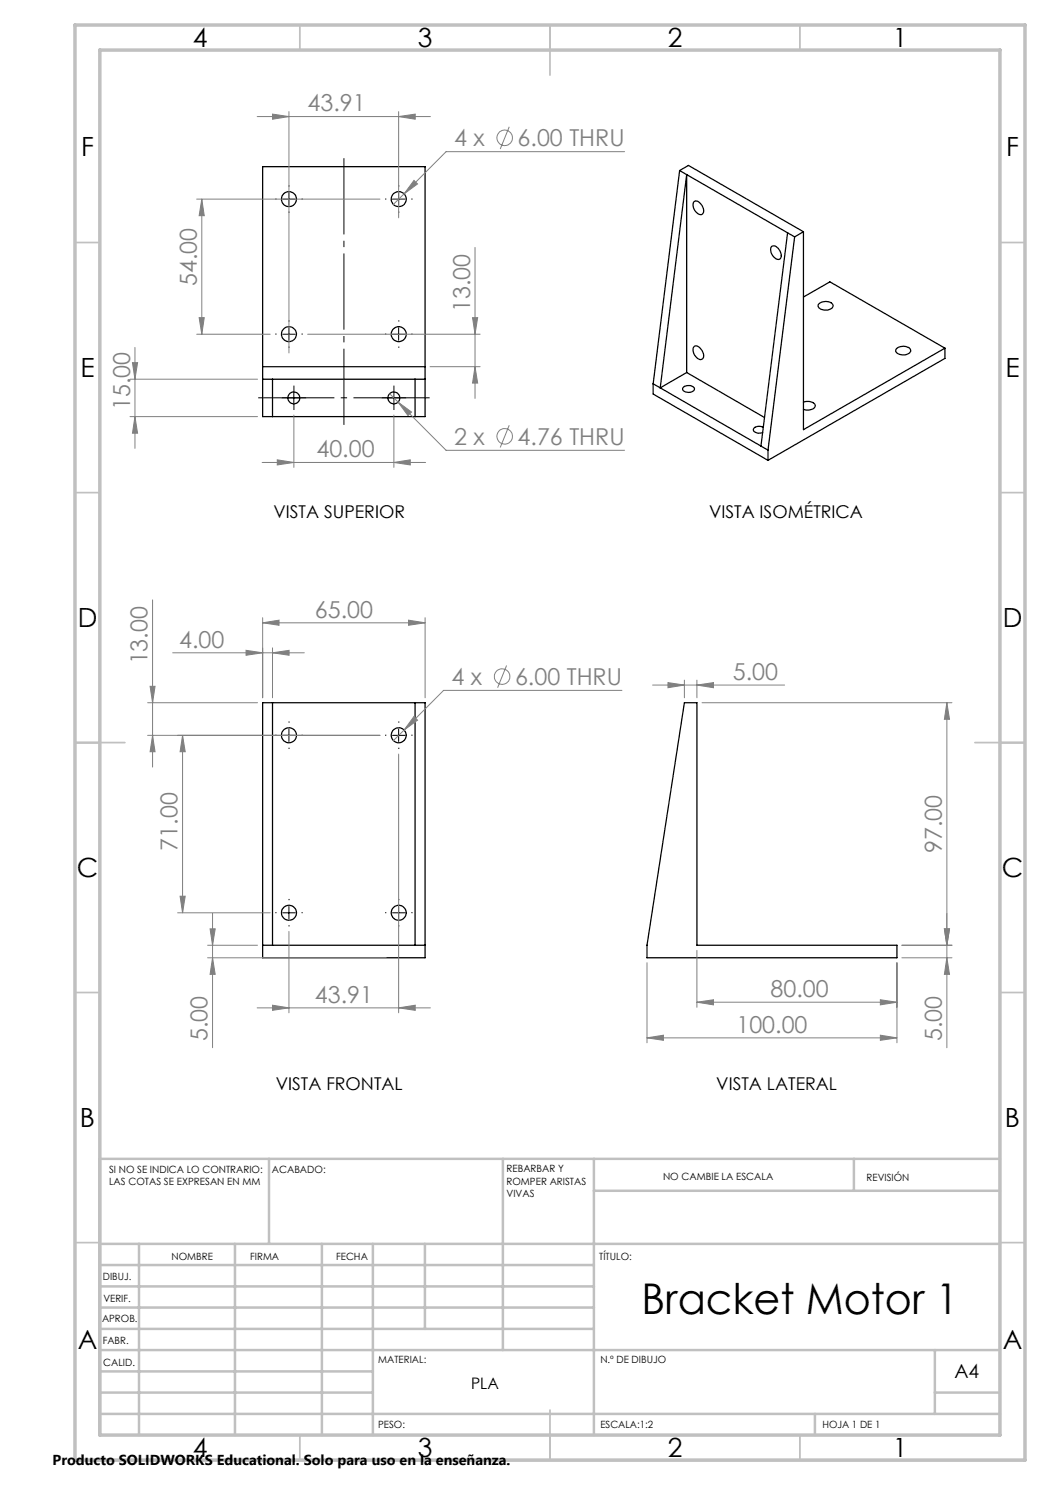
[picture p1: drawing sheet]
<svg xmlns="http://www.w3.org/2000/svg" width="210mm" height="297mm" viewBox="0 0 210 297" stroke-linecap="round" stroke-linejoin="round" font-family="sans-serif">
<g fill="none" stroke="#000" stroke-width=".25">
<path d="M52.5 33.3h32.5v50h-32.5zM135.9 34.1l1.4 .8M135.9 34.1l1.8-1 23 13.3M135.9 34.1l-5.3 42.7M137.3 34.9l20.2 11.7M137.3 34.9v39.6M137.3 34.9l-5.3 42.7M138.8 40.3a1.35 1.35 0 0 1 1.7 1.1 .91 .91 0 0 1-.4 1.5 1.92 1.92 0 0 1-1.3-2.6zM154.3 49.3a1.35 1.35 0 0 1 1.8 1.1 .92 .92 0 0 1-.5 1.5 1.9 1.9 0 0 1-1.3-2.6zM157.5 46.6l-5.3 42.6M157.5 46.6l1.4 .8M158.9 47.4l-5.3 42.6"/>
<path d="M160.7 46.4l-1.8 1M160.7 46.4v39.5l28.3-16.3M160.7 59.4l5.3-3 23 13.2M52.5 75.8h32.5M52.5 73.3h32.5M54.5 75.8v7.5M83 75.8v7.5M130.6 76.8l1.4 .8M130.6 76.8v2l23 13.3M132 77.6l20.2 11.6M136.6 77.5a1.62 1.62 0 0 1 2.3 .1 1.2 1.2 0 0 1-1.9 .7l-.4-.3zM137.3 74.5l15.6 9"/>
<path d="M137.3 74.5l-5.3 3.1M138.8 69.3a1.35 1.35 0 0 1 1.7 1.1 .91 .91 0 0 1-.4 1.5 1.92 1.92 0 0 1-1.3-2.6zM163.8 60.8a1.97 1.97 0 0 1 2.8 .2 1.22 1.22 0 0 1-1.6 1 1.11 1.11 0 0 1-1.3-1.1zM179.3 69.7a1.97 1.97 0 0 1 2.8 .3 .95 .95 0 0 1-1.1 1 1.49 1.49 0 0 1-1.9-.9zM189 69.6v2.1l-35.4 20.4M152.2 89.2l1.4 .8M152.7 85.4a1.39 1.39 0 0 0-2 .6 1.44 1.44 0 0 0 1.8 .5M153.6 90v2.1M160.7 80.4a1.81 1.81 0 0 1 2.4 .7 1.61 1.61 0 0 1-2.3 .8l-.1-.1M52.5 140.5h32.5v51.1h-32.5zM54.5 140.5v48.6M83 140.5v48.6"/>
<path d="M136.9 140.5h2.5v48.6h40v2.5h-50v-2.5zM52.5 189.1h32.5"/>
<circle cx="57.8" cy="39.8" r="1.49"/>
<circle cx="79.7" cy="39.8" r="1.48"/>
<circle cx="57.8" cy="66.8" r="1.51"/>
<circle cx="58.8" cy="79.6" r="1.19"/>
<circle cx="78.8" cy="79.6" r="1.19"/>
<circle cx="79.7" cy="66.8" r="1.5"/>
<circle cx="57.8" cy="147.1" r="1.5"/>
<circle cx="79.7" cy="147.1" r="1.5"/>
<circle cx="57.8" cy="182.6" r="1.51"/>
<circle cx="79.7" cy="182.6" r="1.51"/>
</g>
<g fill="none" stroke="#808080" stroke-width=".2">
<path d="M39.3 39.8h36.7M40.4 39.8v27M40.4 39.8l.5 3.3h-1.1zM51.4 23.3h34.7M54.5 22.8l3.3 .5-3.3 .5zM57.8 22.3v48.3M79.7 23.3l3.3-.5v1zM79.7 22.3v21.3M80.8 38.8l-2.1 2.1M82.8 36.1l.7 .7-2.7 2zM101.8 25.4l-1.8 4.4M124.9 30.3h-35.7l-8.4 8.5"/>
<path d="M95 49.5v30.2M26 75.8h25.5M26.5 72.5h1l-.5 3.3zM27 69.5v20.2M39.3 66.8h14.7M39.8 63.5h1.1l-.5 3.3zM61.5 66.8h34.5M77.9 78.7l1.7 1.7M86 73.3h10M94.5 63.5h1l-.5 3.3zM95 73.3l.5 3.3h-1zM26 83.3h25.5"/>
<path d="M27 83.3l.5 3.3h-1zM52.4 92.5h32.7M55.5 92l3.3 .5-3.3 .5zM58.8 83v10.5M78.8 92.5l3.3-.5v1zM78.8 83v10.5M79.6 80.4l2.7 2-.7 .7zM79.6 80.4l9.6 9.7h35.7M101.8 85.1l-1.8 4.4M30.5 120v33.4M30 137.3h1l-.5 3.2zM34.5 130.6h26.4"/>
<path d="M49.2 130.1l3.3 .5-3.3 .5zM52.5 124.6l3.3-.6v1.1zM52.5 123.5v16.1M52.5 124.6h32.5M54.5 130.6l3.3-.5v1zM54.5 129.6v10M81.7 124l3.3 .6-3.3 .5zM85 123.5v16.1M101.3 133.1l-1.8 4.4M124.4 138.1h-35.7l-7.9 7.9M130.5 137h26.4M133.6 136.5l3.3 .5-3.3 .5z"/>
<path d="M136.9 136v3.6M139.4 137l3.3-.5v1zM139.4 136v3.6M29.5 147.1h46.5M29.5 140.5h22M30.5 147.1l.5 3.3h-1zM36.5 147.1l.5 3.3h-1zM36.5 147.1v35.5M79.7 150.8v51.8M80.8 146l-2.1 2.1M82.8 143.3l.7 .7-2.7 2zM140.4 140.5h50"/>
<path d="M189.4 140.5l.5 3.4h-1zM189.4 140.5v69M36 179.2h1l-.5 3.4zM35.5 182.6h18.5M41.5 191.6h35.8M41.5 189.1h10M42 185.8h1l-.5 3.3zM42.5 191.6l.5 3.3h-1zM42.5 182.7v26.8M57.8 186.3v16.3M129.4 192.5v16.1M139.4 190.1v11.4"/>
<path d="M176.1 200l3.3 .4-3.3 .6zM179.4 192.5v16.1M180.4 191.6h10M188.9 185.8h1l-.5 3.3zM189.4 191.6l.5 3.3h-1zM190.4 189.1h-10M51.4 201.6h34.7M54.5 201l3.3 .6-3.3 .5zM79.7 201.6l3.3-.6v1.1zM129.4 207.6l3.3-.6v1.1zM129.4 207.6h50M139.4 200.4l3.3-.4v1z"/>
<path d="M139.4 200.4h40M176.1 207l3.3 .6-3.3 .5z"/>
<circle cx="100.9" cy="27.6" r="1.55"/>
<circle cx="100.9" cy="87.3" r="1.55"/>
<circle cx="100.4" cy="135.3" r="1.55"/>
</g>
<g fill="none" stroke="#000" stroke-width=".2" stroke-dasharray="15.2 1.3 1.3 1.3" stroke-linecap="butt">
<path d="M55.3 39.8h-.2M57.8 37.3v-.2M60.3 39.8h.3M77.3 39.8h-.3M79.8 37.3v-.2M82.3 39.8h.2M57.8 42.3v.3M79.8 42.3v.3M55.3 66.8h-.2M57.5 79.6h-1.2M57.8 64.3v-.2M57.8 69.3v.3"/>
<path d="M58.8 78.3v-1.2M60 79.6h1.2M60.3 66.8h.3M77.3 66.8h-.3M77.5 79.6h-1.2M78.8 78.3v-1.2M79.8 64.3v-.2M79.8 69.3v.3M80 79.6h1.2M82.3 66.8h.2M58.8 80.8v1.2M78.8 80.8v1.2"/>
<path d="M55.3 147h-.2M57.8 144.5v-.2M57.8 149.5v.3M60.3 147h.3M77.3 147h-.3M79.8 144.5v-.2M79.8 149.5v.3M82.3 147h.2M55.3 182.5h-.2M57.8 180v-.2M57.8 185v.3M60.3 182.5h.3"/>
<path d="M77.3 182.5h-.3M79.8 180v-.2M79.8 185v.3M82.3 182.5h.2"/>
</g>
<path d="M68.8 85.3v-54" fill="none" stroke="#000" stroke-width=".2" stroke-dasharray="15.2 1.3 1.3 1.3" stroke-dashoffset="-.3" stroke-linecap="butt"/>
<path d="M87 79.6h-36.5" fill="none" stroke="#000" stroke-width=".2" stroke-dasharray="15.2 1.3 1.3 1.3" stroke-dashoffset="-1.1" stroke-linecap="butt"/>
<g fill="none" stroke="#000" stroke-width=".2">
<path d="M56.6 39.8h2.5M57.8 38.6v2.5M78.5 39.8h2.5M79.7 38.6v2.5M56.6 66.8h2.5M57.5 79.6h2.5M57.8 65.6v2.5M58.8 78.3v2.5M77.5 79.6h2.5M78.5 66.8h2.5M78.8 78.3v2.5M79.7 65.6v2.5"/>
<path d="M56.6 147.1h2.5M57.8 145.8v2.5M78.5 147.1h2.5M79.7 145.8v2.5M56.6 182.6h2.5M57.8 181.3v2.5M78.5 182.6h2.5M79.7 181.3v2.5"/>
</g>
<g fill="none" stroke="#c0c0c0" stroke-width=".35">
<path d="M60 5v5M110 5v10M160 5v5M15 48.5h5M200 48.5h5M15 98.5h5M200 98.5h5M15 148.5h10M195 148.5h10M15 198.5h5M200 198.5h5M15 248.5h5"/>
<path d="M200 248.5h5M60 287v5M110 282v10M160 287v5"/>
</g>
<g fill="none" stroke="#c0c0c0" stroke-width=".5">
<path d="M53.8 231.8v17M100.6 231.8v38.2M118.8 231.8v55.2M118.8 238.2h81.2M170.8 231.8v6.4M200 231.8h-180v55.2M20 248.8h180M20 257.3h98.8M20 253h98.8M27.8 248.8v38.2M47 248.8v38.2M64.4 248.8v38.2"/>
<path d="M74.6 248.8v38.2M85 248.8v17M20 265.8h98.8M20 261.5h98.8M20 278.5h54.6M20 274.3h54.6M20 270h180M187 278.5h13M187 270v12.8M20 282.8h180M163 282.8v4.2"/>
</g>
<path d="M15 5h190v287h-190zM20 10h180v277h-180z" fill="none" stroke="#c0c0c0" stroke-width=".7"/>
<g fill="#808080">
<path d="M54.5 130.6l3.3-.5v1zM49.2 130.1l3.3 .5-3.3 .5zM79.7 201.6l3.3-.6v1.1zM54.5 201l3.3 .6-3.3 .5zM139.4 137l3.3-.5v1zM133.6 136.5l3.3 .5-3.3 .5zM79.7 23.3l3.3-.5v1zM54.5 22.8l3.3 .5-3.3 .5zM78.8 92.5l3.3-.5v1zM55.5 92l3.3 .5-3.3 .5z"/>
<path d="M52.5 124.6l3.3-.6v1.1zM81.7 124l3.3 .6-3.3 .5zM82.8 143.3l-2 2.7 2.7-2zM82.8 36.1l-2 2.7 2.7-2zM79.6 80.4l2 2.7 .7-.7z"/>
<path d="M189.4 191.6l.5 3.3h-1zM188.9 185.8h1l-.5 3.3zM27 83.3l.5 3.3h-1zM26.5 72.5h1l-.5 3.3z"/>
<path d="M42 185.8h1l-.5 3.3zM42.5 191.6l.5 3.3h-1zM36.5 147.1l.5 3.3h-1zM36 179.2h1l-.5 3.4zM30 137.3h1l-.5 3.2zM30.5 147.1l.5 3.3h-1zM189.4 140.5l.5 3.4h-1zM188.9 185.8h1l-.5 3.3zM40.4 39.8l.5 3.3h-1.1zM39.8 63.5h1.1l-.5 3.3zM94.5 63.5h1l-.5 3.3zM95 73.3l.5 3.3h-1z"/>
<path d="M139.4 200.4l3.3-.4v1zM176.1 200l3.3 .4-3.3 .6zM129.4 207.6l3.3-.6v1.1zM176.1 207l3.3 .6-3.3 .5z"/>
</g>
<text font-size="8.5" x="128.3" y="262.7">Bracket Motor 1</text>
<g font-size="5.3">
<text x="38.5" y="9.5">4</text>
<text x="83.5" y="9.5">3</text>
<text x="133.6" y="9.5">2</text>
<text x="178.6" y="9.5">1</text>
<text x="16.2" y="31.2">F</text>
<text x="201.2" y="31.2">F</text>
<text x="16.1" y="75.5">E</text>
<text x="201.1" y="75.5">E</text>
<text x="15.5" y="125.5">D</text>
<text x="200.5" y="125.5">D</text>
<text x="15.4" y="175.5">C</text>
<text x="200.4" y="175.5">C</text>
<text x="16" y="225.5">B</text>
<text x="201" y="225.5">B</text>
<text x="15.5" y="269.7">A</text>
<text x="200.5" y="269.7">A</text>
<text x="38.5" y="291.5">4</text>
<text x="83.5" y="291.5">3</text>
<text x="133.6" y="291.5">2</text>
<text x="178.6" y="291.5">1</text>
</g>
<g font-size="4.7" fill="#808080">
<text x="61.5" y="22.3">43.91</text>
<text x="90.8" y="29.3">4 x</text>
<text x="103.5" y="29.3">6.00 THRU</text>
<text x="39.4" y="57.3" transform="rotate(-90 39.4 57.3)">54.00</text>
<text x="94" y="62.4" transform="rotate(-90 94 62.4)">13.00</text>
<text x="26" y="82.1" transform="rotate(-90 26 82.1)">15.00</text>
<text x="90.8" y="89">2 x</text>
<text x="103.5" y="89">4.76 THRU</text>
<text x="63.3" y="91.5">40.00</text>
<text x="63" y="123.5">65.00</text>
<text x="35.8" y="129.5">4.00</text>
<text x="29.5" y="132.9" transform="rotate(-90 29.5 132.9)">13.00</text>
<text x="90.3" y="137">4 x</text>
<text x="103" y="137">6.00 THRU</text>
<text x="146.6" y="136">5.00</text>
<text x="35.5" y="170.1" transform="rotate(-90 35.5 170.1)">71.00</text>
<text x="188.4" y="170.6" transform="rotate(-90 188.4 170.6)">97.00</text>
<text x="63" y="200.5">43.91</text>
<text x="154.1" y="199.4">80.00</text>
<text x="41.5" y="208.2" transform="rotate(-90 41.5 208.2)">5.00</text>
<text x="147.3" y="206.5">100.00</text>
<text x="188.4" y="208.2" transform="rotate(-90 188.4 208.2)">5.00</text>
</g>
<text font-size="3.9" x="190.9" y="275.5">A4</text>
<g font-size="3.5">
<text x="54.7" y="103.6">VISTA SUPERIOR</text>
<text x="141.8" y="103.6">VISTA ISOMÉTRICA</text>
<text x="55.2" y="218">VISTA FRONTAL</text>
<text x="143.3" y="218">VISTA LATERAL</text>
</g>
<text font-size="3.2" x="94.2" y="277.9">PLA</text>
<text font-size="2.9" x="10.5" y="292.9">Producto SOLIDWORKS Educational. Solo para uso en la enseñanza.</text>
<g font-size="2">
<text x="21.8" y="234.6">SI NO SE INDICA LO CONTRARIO:</text>
<text x="21.8" y="237.1">LAS COTAS SE EXPRESAN EN MM</text>
<text x="54.4" y="234.6">ACABADO:</text>
<text x="101.3" y="234.5">REBARBAR Y</text>
<text x="101.3" y="237">ROMPER ARISTAS</text>
<text x="101.3" y="239.5">VIVAS</text>
<text x="132.6" y="236">NO CAMBIE LA ESCALA</text>
<text x="173.3" y="236.2">REVISIÓN</text>
<text x="34.3" y="252">NOMBRE</text>
<text x="50" y="251.9">FIRMA</text>
<text x="67.2" y="251.9">FECHA</text>
<text x="119.9" y="251.9">TÍTULO:</text>
<text x="20.6" y="256.1">DIBUJ.</text>
<text x="20.7" y="260.3">VERIF.</text>
<text x="20.4" y="264.4">APROB.</text>
<text x="20.5" y="268.8">FABR.</text>
<text x="20.7" y="273.1">CALID.</text>
<text x="75.6" y="272.5">MATERIAL:</text>
<text x="120.1" y="272.5">N.º DE DIBUJO</text>
<text x="75.6" y="285.5">PESO:</text>
<text x="120.1" y="285.6">ESCALA:1:2</text>
<text x="164.5" y="285.6">HOJA 1 DE 1</text>
</g>
</svg>
